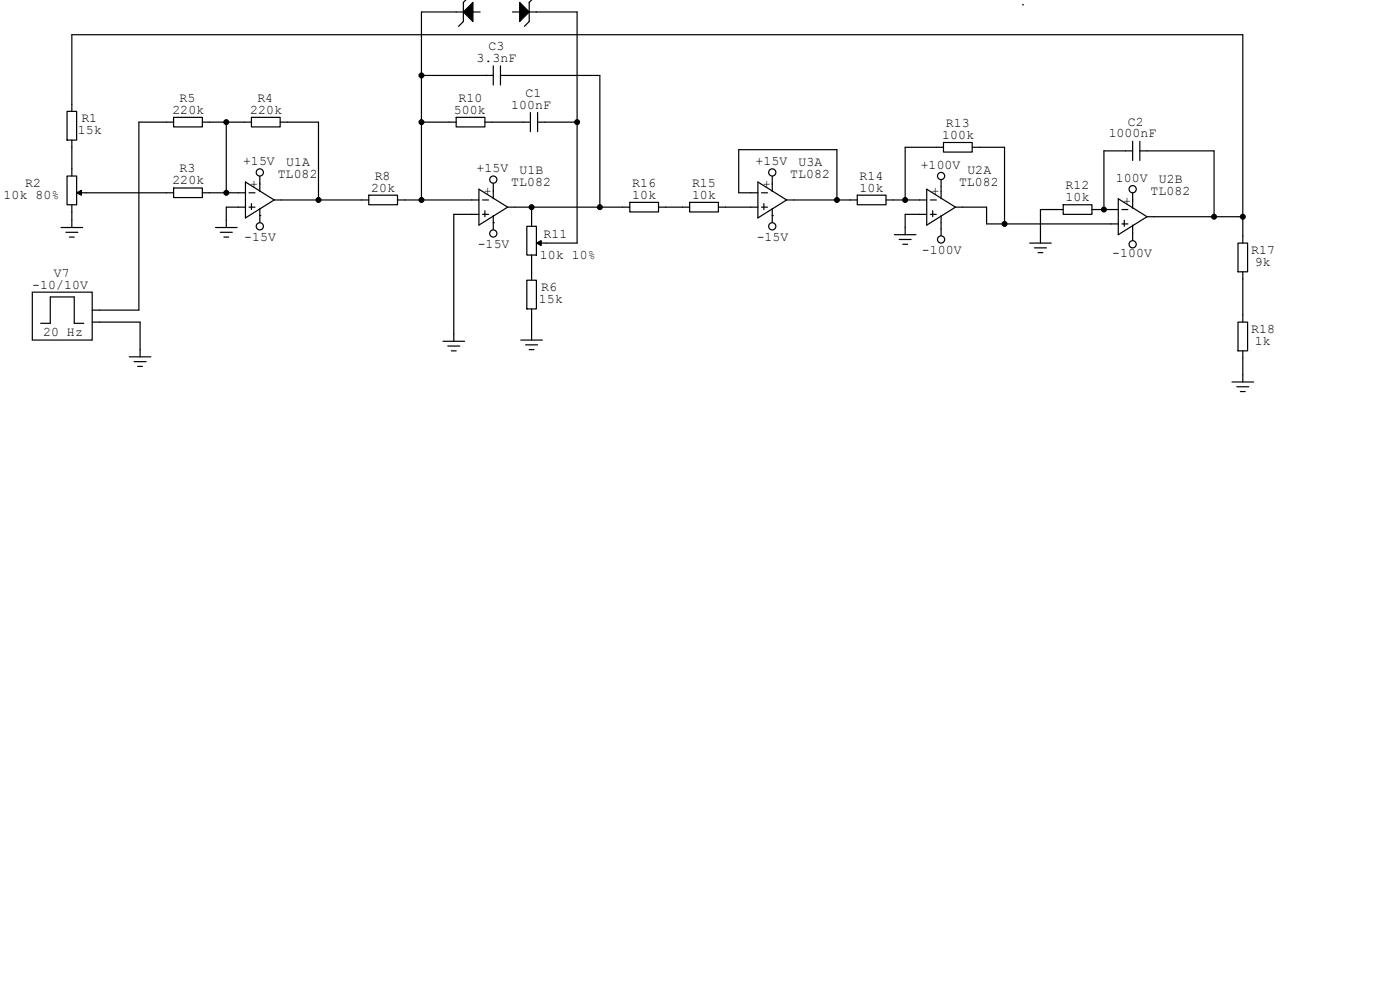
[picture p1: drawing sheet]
<svg xmlns="http://www.w3.org/2000/svg" width="297mm" height="210mm" viewBox="0 0 297 210" stroke-linecap="round" stroke-linejoin="round" font-family="sans-serif">
<g fill="none" stroke="#000" stroke-width=".25">
<path d="M98.9 -.1l-.6 .6v4.1l-1 1M112.8 -.1l-.5 .6v4.1l-1 1M96.8 2.5h1.5M100.3 2.5h1.6M103.1 16h1.5M104.6 14v4M106.2 14v4M106.2 16h1.5M108.7 2.5h1.5M112.3 2.5h1.5M52.1 38.6l6.1 3.8-6.1 3.8zM55.1 39.1v1.5"/>
<path d="M111 25.9h1.5M112.5 23.9v4M114 23.9v4M114 25.9h1.6M50.5 43.9h1.6M50.5 40.9h1.6M52.8 43.9h1.3M52.8 40.9h1.3M53.3 43.2v1.2M55.1 44.2v1.5M58.2 42.4h1.5M100.1 42.4h1.5"/>
<path d="M100.1 45.5h1.5M101.6 40.1l6.1 3.8-6.1 3.9zM102.4 42.4h1.2M102.4 45.5h1.2M102.9 44.7v1.3M104.6 40.6v1.6M104.6 45.7v1.5M107.7 43.9h1.5M27.4 75.7h4.6M28.4 76.7h2.6M29.2 77.7h1M29.7 74.2v1.5"/>
<path d="M263.7 79.5v1.5M261.4 81h4.5M262.4 82h2.5M263.1 83.1h1.1"/>
</g>
<path d="M98.3 2.5l2-2v4.1zM110.2 .5l2.1 2-2.1 2.1z" fill="#000" stroke="#000" stroke-width=".25"/>
<path d="M6.9 62h12.7v10.1h-12.7z" fill-rule="evenodd" fill="#fff" stroke="#000" stroke-width=".25"/>
<g fill="none" stroke="#000" stroke-width=".25">
<path d="M104.6 38.9v1.5M111.8 48h2v6.1h-2zM112.8 46.5v1.5M112.8 54.1v1.5M114.3 51.6h1.5M8.6 68.6h2.1v-5.6h5v5.6h2.1M19.6 65.8h1.5M19.6 68.3h1.5M94 72.4h4.6M95 73.4h2.5M95.8 74.4h1M96.3 70.9v1.5"/>
<path d="M110.5 72.1h4.6M111.5 73.2h2.5M112.3 74.2h1M112.8 70.6v1.5"/>
</g>
<path d="M113.8 51.6l1-.5v1z" fill="#000" stroke="#000" stroke-width=".25"/>
<circle cx="104.6" cy="38.1" r=".76" fill="#fff" stroke="#000" stroke-width=".25"/>
<path d="M104.6 47.2v1.6" fill="none" stroke="#000" stroke-width=".25"/>
<circle cx="104.6" cy="49.5" r=".76" fill="#fff" stroke="#000" stroke-width=".25"/>
<path d="M55.1 45.7v1.5" fill="none" stroke="#000" stroke-width=".25"/>
<circle cx="55.1" cy="48" r=".76" fill="#fff" stroke="#000" stroke-width=".25"/>
<path d="M55.1 37.3v1.6" fill="none" stroke="#000" stroke-width=".25"/>
<circle cx="55.1" cy="36.6" r=".76" fill="#fff" stroke="#000" stroke-width=".25"/>
<g fill="none" stroke="#000" stroke-width=".25">
<path d="M14.2 37.3h2.1v6.1h-2.1zM15.2 35.8v1.5M238.8 32h1.5M240.3 30v4M241.8 30v4M241.8 32h1.5M13 48.3h4.5M14 49.3h2.5M14.7 50.3h1M15.2 43.4v1.6M15.2 46.7v1.6M16.8 40.9h1.5"/>
<path d="M45.7 48.3h4.6M46.7 49.3h2.6M47.5 50.3h1M48 46.7v1.6M195.1 42.4h1.5M195.1 45.5h1.5M196.6 40.1l6.1 3.8-6.1 3.9zM197.4 42.4h1.2M197.4 45.5h1.2M197.9 44.7v1.3M199.6 40.6v1.6M199.6 45.7v1.5"/>
<path d="M199.6 48.5v1.5M202.7 43.9h1.5"/>
</g>
<path d="M16.3 40.9l1-.5v1z" fill="#000" stroke="#000" stroke-width=".25"/>
<circle cx="199.6" cy="50.8" r=".76" fill="#fff" stroke="#000" stroke-width=".25"/>
<path d="M199.6 38.1v1.5" fill="none" stroke="#000" stroke-width=".25"/>
<circle cx="199.6" cy="37.3" r=".76" fill="#fff" stroke="#000" stroke-width=".25"/>
<path d="M189.7 49.8h4.6M190.8 50.8h2.5M191.5 51.8h1M192 48.3v1.5M218.4 51.6h4.6M219.5 52.6h2.5M220.2 53.6h1M220.7 50v1.6M240.3 40.9v1.5" fill="none" stroke="#000" stroke-width=".25"/>
<circle cx="240.3" cy="40.1" r=".76" fill="#fff" stroke="#000" stroke-width=".25"/>
<path d="M240.3 49.5v1.6" fill="none" stroke="#000" stroke-width=".25"/>
<circle cx="240.3" cy="51.8" r=".76" fill="#fff" stroke="#000" stroke-width=".25"/>
<g fill="none" stroke="#000" stroke-width=".25">
<path d="M160.8 38.6l6.1 3.8-6.1 3.8zM163.8 37.3v1.6M163.8 39.1v1.5M159.3 40.9h1.5M159.3 43.9h1.5M161.5 40.9h1.3M161.5 43.9h1.3M162.1 43.2v1.2M163.8 44.2v1.5M166.9 42.4h1.5M235.7 44.4h1.5M235.7 47.5h1.5"/>
<path d="M237.2 42.2l6.1 3.8-6.1 3.8zM238 44.4h1.3M238 47.5h1.3M238.5 46.7v1.3M240.3 42.7v1.5M240.3 47.8v1.5M243.3 46h1.6"/>
</g>
<circle cx="163.8" cy="36.6" r=".76" fill="#fff" stroke="#000" stroke-width=".25"/>
<path d="M163.8 45.7v1.5" fill="none" stroke="#000" stroke-width=".25"/>
<circle cx="163.8" cy="48" r=".76" fill="#fff" stroke="#000" stroke-width=".25"/>
<g fill="none" stroke="#000" stroke-width=".25">
<path d="M89.4 16h13.7M96.8 2.5h-7.4v39.9M103.1 16h.1M107.7 16h19.6v27.9M113.8 2.5h8.6v49.1h-6.6M216.9 1h.1M14.2 23.6h2.1v6.1h-2.1zM15.2 23.6v-16.2h248.5v44.2M15.2 29.7v6.1M36.8 24.9h6.1v2h-6.1zM36.8 39.9h6.1v2h-6.1zM36.8 25.9h-7.3v39.9h-8.4"/>
<path d="M42.9 25.9h10.4M48 25.9v15M53.3 24.9h6.1v2h-6.1zM55.1 38.9v.2M59.4 25.9h8.2v16.5M89.4 25.9h7.4M96.8 24.9h6.1v2h-6.1zM102.9 25.9h8.1M115.6 25.9h6.8M163.8 38.9v.2M199.6 39.6v1M200.2 30.2h6v2.1h-6z"/>
<path d="M200.2 31.2h-8.2v11.2M206.2 31.2h6.9v16.3M238.8 32h-4.6v12.4M243.3 32h14.3v14M15.2 45v1.7M18.3 40.9h18.5M42.9 40.9h7.6M50.5 43.9h-2.5v2.8M55.1 45.7h.1M59.7 42.4h18.5M78.2 41.4h6.1v2h-6.1zM84.3 42.4h15.8"/>
<path d="M100.1 45.5h-3.8v25.4M104.6 47.2h.1M104.6 40.4v.2M109.2 43.9h24.4M111.8 59.4h2v6.1h-2zM112.8 43.9v2.6M112.8 55.6v3.8M133.6 42.9h6.1v2.1h-6.1zM139.7 43.9h6.6M146.3 42.9h6.1v2.1h-6.1zM152.4 43.9h6.9M159.3 40.9h-2.6v-9.2h20.8v10.7"/>
<path d="M163.8 45.7h.1M168.4 42.4h13.5M181.9 41.4h6.1v2h-6.1zM188 42.4h7.1M195.1 45.5h-3.1v2.8M199.6 47.2v1.3M204.2 43.9h5.1v3.6h26.4M225.6 43.4h6v2.1h-6zM225.6 44.4h-4.9v5.6M231.6 44.4h4.1M240.3 42.4v.3M240.3 49.3v.2"/>
<path d="M244.9 46h18.8M262.6 51.6h2.1v6.1h-2.1zM263.7 57.7v10.6M21.1 68.3h8.6v5.9M112.8 65.5v5.1M262.6 68.3h2.1v6.1h-2.1zM263.7 74.4v5.1"/>
</g>
<g fill="#000" stroke="#000" stroke-width=".25">
<circle cx="89.4" cy="16" r=".51"/>
<circle cx="48" cy="25.9" r=".51"/>
<circle cx="89.4" cy="25.9" r=".51"/>
<circle cx="122.4" cy="25.9" r=".51"/>
<circle cx="48" cy="40.9" r=".51"/>
<circle cx="67.6" cy="42.4" r=".51"/>
<circle cx="89.4" cy="42.4" r=".51"/>
<circle cx="112.8" cy="43.9" r=".51"/>
<circle cx="127.3" cy="43.9" r=".51"/>
<circle cx="177.5" cy="42.4" r=".51"/>
<circle cx="192" cy="42.4" r=".51"/>
<circle cx="213.1" cy="47.5" r=".51"/>
<circle cx="234.2" cy="44.4" r=".51"/>
<circle cx="257.6" cy="46" r=".51"/>
<circle cx="263.7" cy="46" r=".51"/>
</g>
<g font-size="2.8">
<text x="103.6" y="10.7">C3</text>
<text x="101.1" y="13.2">3.3nF</text>
<text x="38.1" y="21.6">R5</text>
<text x="54.6" y="21.6">R4</text>
<text x="97.3" y="21.6">R10</text>
<text x="108.5" y="23.1">100nF</text>
<text x="111.5" y="20.6">C1</text>
<text x="16.5" y="28.4">15k</text>
<text x="17.3" y="25.9">R1</text>
<text x="36.6" y="24.1">220k</text>
<text x="53.1" y="24.1">220k</text>
<text x="96.3" y="24.1">500k</text>
<text x="199.9" y="29.5">100k</text>
<text x="200.7" y="26.9">R13</text>
<text x="235.2" y="29">1000nF</text>
<text x="239.3" y="26.7">C2</text>
<text x="51.6" y="35.1">+15V</text>
<text x="60.7" y="35.3">U1A</text>
<text x="160.3" y="35.1">+15V</text>
<text x="169.4" y="35.3">U3A</text>
<text x="195.3" y="35.8">+100V</text>
<text x="5.3" y="39.6">R2</text>
<text x="36.6" y="39.1">220k</text>
<text x="38.1" y="36.6">R3</text>
<text x="53.1" y="39.9">+</text>
<text x="58.9" y="37.8">TL082</text>
<text x="78.7" y="40.6">20k</text>
<text x="79.5" y="38.1">R8</text>
<text x="101.1" y="36.6">+15V</text>
<text x="102.6" y="41.4">+</text>
<text x="108.5" y="39.4">TL082</text>
<text x="110.2" y="36.8">U1B</text>
<text x="134.1" y="39.6">R16</text>
<text x="146.8" y="39.6">R15</text>
<text x="161.8" y="39.9">+</text>
<text x="167.6" y="37.8">TL082</text>
<text x="182.4" y="38.1">R14</text>
<text x="182.4" y="40.6">10k</text>
<text x="197.6" y="41.4">+</text>
<text x="203.5" y="39.4">TL082</text>
<text x="205.2" y="36.8">U2A</text>
<text x="226.1" y="40.1">R12</text>
<text x="236.7" y="38.6">100V</text>
<text x="244.1" y="41.4">TL082</text>
<text x="245.9" y="38.9">U2B</text>
<text x=".8" y="42.2">10k 80%</text>
<text x="134.1" y="42.2">10k</text>
<text x="146.8" y="42.2">10k</text>
<text x="226.1" y="42.7">10k</text>
<text x="238.2" y="43.4">+</text>
<text x="51.8" y="51.1">-15V</text>
<text x="101.3" y="52.6">-15V</text>
<text x="115.3" y="50.5">R11</text>
<text x="160.5" y="51.1">-15V</text>
<text x="195.6" y="53.8">-100V</text>
<text x="265.4" y="53.8">R17</text>
<text x="11.4" y="58.7">V7</text>
<text x="114.6" y="54.9">10k 10%</text>
<text x="236" y="54.6">-100V</text>
<text x="266.2" y="56.4">9k</text>
<text x="6.9" y="61.2">-10/10V</text>
<text x="114.3" y="64.3">15k</text>
<text x="114.8" y="61.7">R6</text>
<text x="9.1" y="71.4">20 Hz</text>
<text x="265.4" y="70.6">R18</text>
<text x="266.2" y="73.2">1k</text>
</g>
</svg>
